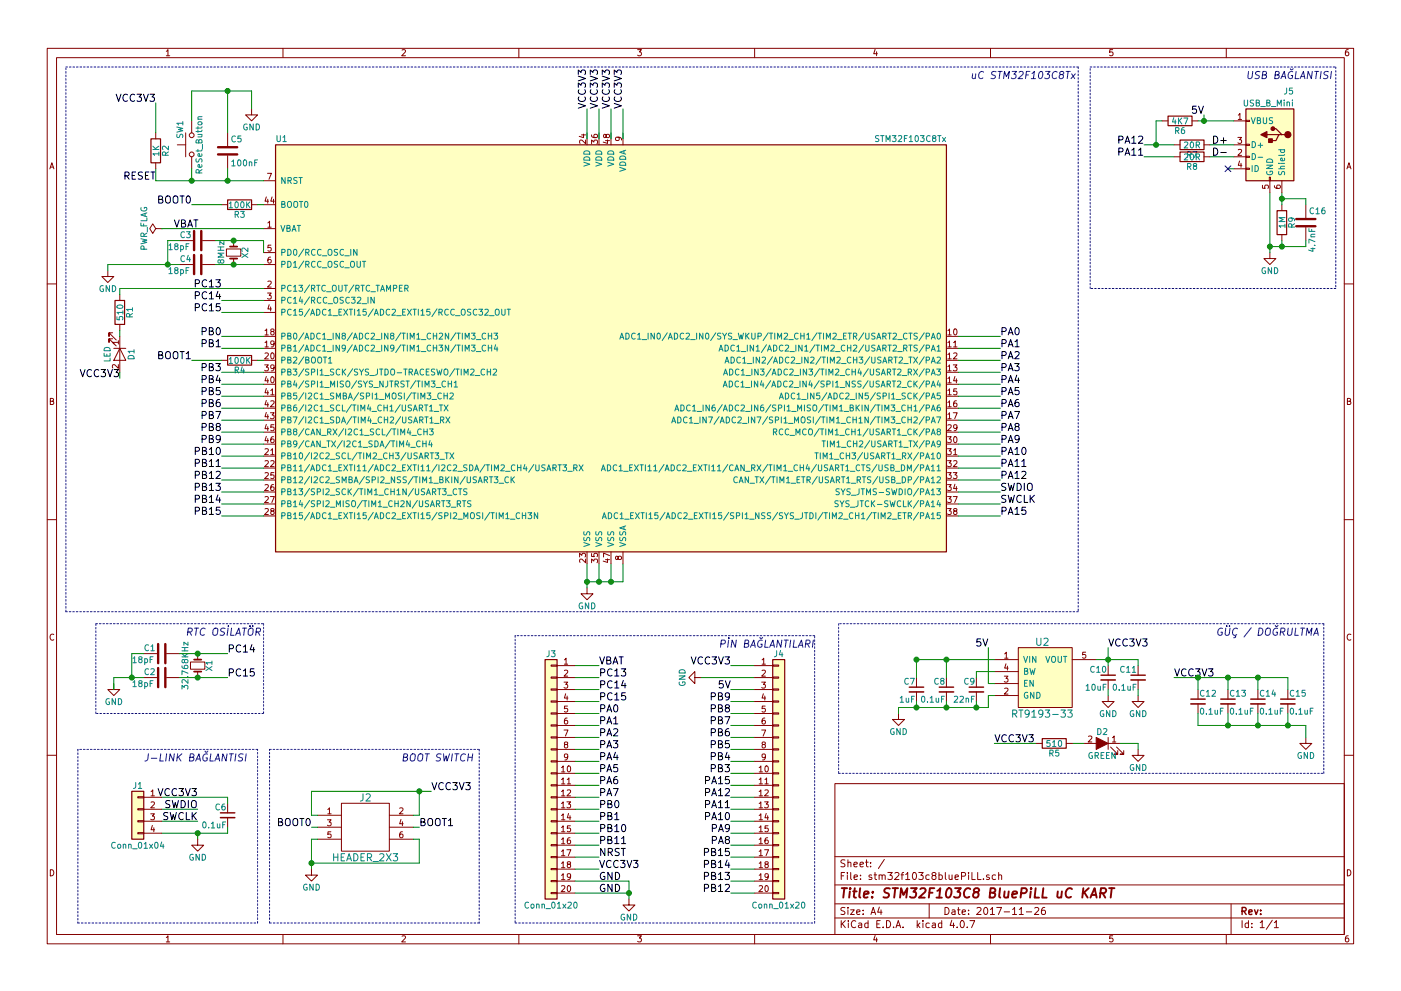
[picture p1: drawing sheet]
EESchema Schematic File Version 2
LIBS:power
LIBS:device
LIBS:switches
LIBS:relays
LIBS:motors
LIBS:transistors
LIBS:conn
LIBS:linear
LIBS:regul
LIBS:74xx
LIBS:cmos4000
LIBS:adc-dac
LIBS:memory
LIBS:xilinx
LIBS:microcontrollers
LIBS:dsp
LIBS:microchip
LIBS:analog_switches
LIBS:motorola
LIBS:texas
LIBS:intel
LIBS:audio
LIBS:interface
LIBS:digital-audio
LIBS:philips
LIBS:display
LIBS:cypress
LIBS:siliconi
LIBS:opto
LIBS:atmel
LIBS:contrib
LIBS:valves
LIBS:74lvc
LIBS:74xgxx
LIBS:ac-dc
LIBS:actel
LIBS:allegro
LIBS:Altera
LIBS:analog_devices
LIBS:barrel_jack
LIBS:battery
LIBS:battery_management
LIBS:bbd
LIBS:beaglebone_black
LIBS:bosch
LIBS:brooktre
LIBS:ck
LIBS:cmos_ieee
LIBS:conn_power
LIBS:conn_rf
LIBS:conn_rj
LIBS:Connector
LIBS:crystal
LIBS:dc-dc
LIBS:ddr2_sdram_sodimm
LIBS:diode
LIBS:driver_gate
LIBS:DSP_Microchip_DSPIC33
LIBS:elec-unifil
LIBS:EP4CE6E22C8N
LIBS:epcos
LIBS:epcos_dcc6c
LIBS:ESD_Protection
LIBS:Espressif
LIBS:fbead
LIBS:fiducial
LIBS:FPGA_Actel
LIBS:freescale_mcu
LIBS:ftdi
LIBS:gennum
LIBS:graphic
LIBS:graphic_symbols
LIBS:hackrf_expansion
LIBS:hc11
LIBS:hdmi
LIBS:header
LIBS:hirose
LIBS:hole
LIBS:infineon
LIBS:intersil
LIBS:io_expander
LIBS:ir
LIBS:Lattice
LIBS:lcd_kingtech
LIBS:LED
LIBS:leds
LIBS:LEM
LIBS:Logic_74xgxx
LIBS:Logic_74xx
LIBS:Logic_CMOS_4000
LIBS:Logic_CMOS_IEEE
LIBS:logic_programmable
LIBS:Logic_TTL_IEEE
LIBS:logo
LIBS:ltc
LIBS:maxim
LIBS:MCU_Microchip_PIC10
LIBS:MCU_Microchip_PIC12
LIBS:MCU_Microchip_PIC16
LIBS:MCU_Microchip_PIC18
LIBS:MCU_Microchip_PIC24
LIBS:MCU_Microchip_PIC32
LIBS:MCU_NXP_Kinetis
LIBS:MCU_NXP_LPC
LIBS:MCU_NXP_S08
LIBS:MCU_Parallax
LIBS:MCU_ST_STM8
LIBS:MCU_ST_STM32
LIBS:MCU_Texas_MSP430
LIBS:mechanical
LIBS:microchip_dspic33dsc
LIBS:microchip_pic10mcu
LIBS:microchip_pic12mcu
LIBS:microchip_pic16mcu
LIBS:microchip_pic18mcu
LIBS:microchip_pic24mcu
LIBS:microchip_pic32mcu
LIBS:microphone
LIBS:minicircuits
LIBS:modules
LIBS:molex
LIBS:mosfet
LIBS:Motor
LIBS:motor_drivers
LIBS:msp430
LIBS:newhaven
LIBS:nordicsemi
LIBS:noritake
LIBS:nuf2101mt1g
LIBS:nxp
LIBS:nxp_armmcu
LIBS:nxp_micro
LIBS:OLIMEX_Antennas
LIBS:OLIMEX_Buttons
LIBS:OLIMEX_Cases
LIBS:OLIMEX_Connectors
LIBS:OLIMEX_Devices
LIBS:OLIMEX_Diodes
LIBS:OLIMEX_IC
LIBS:OLIMEX_Jumpers
LIBS:OLIMEX_OTHER
LIBS:OLIMEX_Power
LIBS:OLIMEX_RCL
LIBS:OLIMEX_Regulators
LIBS:OLIMEX_Switches
LIBS:OLIMEX_Transistors
LIBS:on_cat24c256
LIBS:on_semi
LIBS:onsemi
LIBS:osc
LIBS:Oscillators
LIBS:passive
LIBS:Power_Management
LIBS:powerint
LIBS:pspice
LIBS:r_sense
LIBS:references
LIBS:regulator
LIBS:Relay
LIBS:rf_antenna
LIBS:rf_lna
LIBS:rfcom
LIBS:RFSolutions
LIBS:samtec
LIBS:sd
LIBS:Sensor_Current
LIBS:sensors
LIBS:sharebrained
LIBS:silabs
LIBS:stm8
LIBS:stm32
LIBS:supertex
LIBS:supply
LIBS:switch
LIBS:terminal_block
LIBS:ti
LIBS:ti_cc
LIBS:tp
LIBS:transf
LIBS:Transformer
LIBS:Transistor
LIBS:triac_thyristor
LIBS:trs_jack
LIBS:ttl_ieee
LIBS:usb3_esd_son50-10
LIBS:usb3_micro_ab
LIBS:Valve
LIBS:video
LIBS:wiznet
LIBS:wolfson
LIBS:Worldsemi
LIBS:Xicor
LIBS:zetex
LIBS:Zilog
LIBS:erkanKicad
LIBS:stm32f103c8bluePiLL-cache
EELAYER 25 0
EELAYER END
$Descr A4 11693 8268
encoding utf-8
Sheet 1 1
Title "STM32F103C8 BluePiLL uC KART"
Date "2017-11-26"
Rev ""
Comp ""
Comment1 ""
Comment2 ""
Comment3 ""
Comment4 ""
$EndDescr
$Comp
L STM32F103C8Tx U1
U 1 1
P 5100 2900
F 0 "U1" H 2300 4625 50  0000 L BNN
F 1 "STM32F103C8Tx" H 7900 4625 50  0000 R BNN
F 2 "Housings_QFP:LQFP-48_7x7mm_Pitch0.5mm" H 7900 4575 50  0001 R TNN
F 3 "" H 5100 2900 50  0001 C CNN
	1    5100 2900
	1    0    0    -1  
$EndComp
Text Label 4900 900  1    60   ~ 0
VCC3V3
Text Label 5000 900  1    60   ~ 0
VCC3V3
Text Label 5100 900  1    60   ~ 0
VCC3V3
Text Label 5200 900  1    60   ~ 0
VCC3V3
Text Label 1300 1500 2    60   ~ 0
RESET
$Comp
L R R2
U 1 1
P 1300 1250
F 0 "R2" V 1380 1250 50  0000 C CNN
F 1 "1K" V 1300 1250 50  0000 C CNN
F 2 "Resistors_SMD:R_0805" V 1230 1250 50  0001 C CNN
F 3 "" H 1300 1250 50  0001 C CNN
	1    1300 1250
	1    0    0    -1  
$EndComp
Text Label 1300 850  2    60   ~ 0
VCC3V3
$Comp
L C C5
U 1 1
P 1900 1250
F 0 "C5" H 1925 1350 50  0000 L CNN
F 1 "100nF" H 1925 1150 50  0000 L CNN
F 2 "Capacitors_SMD:C_0805" H 1938 1100 50  0001 C CNN
F 3 "" H 1900 1250 50  0001 C CNN
	1    1900 1250
	1    0    0    -1  
$EndComp
$Comp
L GND #PWR4
U 1 1
P 2100 900
F 0 "#PWR4" H 2100 650 50  0001 C CNN
F 1 "GND" H 2100 750 50  0000 C CNN
F 2 "" H 2100 900 50  0001 C CNN
F 3 "" H 2100 900 50  0001 C CNN
	1    2100 900 
	1    0    0    -1  
$EndComp
$Comp
L R R3
U 1 1
P 2000 1700
F 0 "R3" V 2080 1700 50  0000 C CNN
F 1 "100K" V 2000 1700 50  0000 C CNN
F 2 "Resistors_SMD:R_0805" V 1930 1700 50  0001 C CNN
F 3 "" H 2000 1700 50  0001 C CNN
	1    2000 1700
	0    1    1    0   
$EndComp
Text Label 1450 1900 0    60   ~ 0
VBAT
$Comp
L PWR_FLAG #FLG1
U 1 1
P 1350 1900
F 0 "#FLG1" H 1350 1975 50  0001 C CNN
F 1 "PWR_FLAG" H 1350 2050 50  0000 C CNN
F 2 "" H 1350 1900 50  0001 C CNN
F 3 "" H 1350 1900 50  0001 C CNN
	1    1350 1900
	0    -1   -1   0   
$EndComp
$Comp
L Crystal_Small X2
U 1 1
P 1950 2100
F 0 "X2" H 1950 2200 50  0000 C CNN
F 1 "8MHz" H 1950 2000 50  0000 C CNN
F 2 "Crystals:Crystal_HC49-U_Horizontal" H 1950 2100 50  0001 C CNN
F 3 "" H 1950 2100 50  0001 C CNN
	1    1950 2100
	0    1    1    0   
$EndComp
$Comp
L C C3
U 1 1
P 1650 2000
F 0 "C3" V 1600 1850 50  0000 L CNN
F 1 "18pF" V 1700 1750 50  0000 L CNN
F 2 "Capacitors_SMD:C_0805" H 1688 1850 50  0001 C CNN
F 3 "" H 1650 2000 50  0001 C CNN
	1    1650 2000
	0    1    1    0   
$EndComp
$Comp
L C C4
U 1 1
P 1650 2200
F 0 "C4" V 1600 2050 50  0000 L CNN
F 1 "18pF" V 1700 1950 50  0000 L CNN
F 2 "Capacitors_SMD:C_0805" H 1688 2050 50  0001 C CNN
F 3 "" H 1650 2200 50  0001 C CNN
	1    1650 2200
	0    1    1    0   
$EndComp
$Comp
L GND #PWR1
U 1 1
P 900 2250
F 0 "#PWR1" H 900 2000 50  0001 C CNN
F 1 "GND" H 900 2100 50  0000 C CNN
F 2 "" H 900 2250 50  0001 C CNN
F 3 "" H 900 2250 50  0001 C CNN
	1    900  2250
	1    0    0    -1  
$EndComp
$Comp
L R R1
U 1 1
P 1000 2600
F 0 "R1" V 1080 2600 50  0000 C CNN
F 1 "510" V 1000 2600 50  0000 C CNN
F 2 "Resistors_SMD:R_0805" V 930 2600 50  0001 C CNN
F 3 "" H 1000 2600 50  0001 C CNN
	1    1000 2600
	1    0    0    -1  
$EndComp
$Comp
L LED D1
U 1 1
P 1000 2950
F 0 "D1" H 1000 3050 50  0000 C CNN
F 1 "LED" H 1000 2850 50  0000 C CNN
F 2 "LEDs:LED_0805" H 1000 2950 50  0001 C CNN
F 3 "" H 1000 2950 50  0001 C CNN
	1    1000 2950
	0    1    1    0   
$EndComp
Text Label 1850 2500 2    60   ~ 0
PC14
Text Label 1850 2600 2    60   ~ 0
PC15
Text Label 1850 2800 2    60   ~ 0
PB0
Text Label 1850 2900 2    60   ~ 0
PB1
Text Label 1600 3000 2    60   ~ 0
BOOT1
Text Label 1850 3100 2    60   ~ 0
PB3
Text Label 1850 3200 2    60   ~ 0
PB4
Text Label 1850 3300 2    60   ~ 0
PB5
Text Label 1850 3400 2    60   ~ 0
PB6
Text Label 1850 3500 2    60   ~ 0
PB7
Text Label 1850 3600 2    60   ~ 0
PB8
Text Label 1850 3700 2    60   ~ 0
PB9
Text Label 1850 3800 2    60   ~ 0
PB10
Text Label 1850 3900 2    60   ~ 0
PB11
Text Label 1850 4000 2    60   ~ 0
PB12
Text Label 1850 4100 2    60   ~ 0
PB13
Text Label 1850 4200 2    60   ~ 0
PB14
Text Label 1850 4300 2    60   ~ 0
PB15
$Comp
L GND #PWR6
U 1 1
P 4900 4900
F 0 "#PWR6" H 4900 4650 50  0001 C CNN
F 1 "GND" H 4900 4750 50  0000 C CNN
F 2 "" H 4900 4900 50  0001 C CNN
F 3 "" H 4900 4900 50  0001 C CNN
	1    4900 4900
	1    0    0    -1  
$EndComp
Text Label 8350 2800 0    60   ~ 0
PA0
Text Label 8350 2900 0    60   ~ 0
PA1
Text Label 8350 3000 0    60   ~ 0
PA2
Text Label 8350 3100 0    60   ~ 0
PA3
Text Label 8350 3200 0    60   ~ 0
PA4
Text Label 8350 3300 0    60   ~ 0
PA5
Text Label 8350 3400 0    60   ~ 0
PA6
Text Label 8350 3500 0    60   ~ 0
PA7
Text Label 8350 3600 0    60   ~ 0
PA8
Text Label 8350 3700 0    60   ~ 0
PA9
Text Label 8350 3800 0    60   ~ 0
PA10
Text Label 8350 3900 0    60   ~ 0
PA11
Text Label 8350 4000 0    60   ~ 0
PA12
Text Label 8350 4100 0    60   ~ 0
SWDIO
Text Label 8350 4200 0    60   ~ 0
SWCLK
Text Label 8350 4300 0    60   ~ 0
PA15
$Comp
L Crystal_Small X1
U 1 1
P 1650 5550
F 0 "X1" H 1650 5650 50  0000 C CNN
F 1 "32.768KHz" H 1650 5450 50  0000 C CNN
F 2 "Crystals:Crystal_SMD_5032-4pin_5.0x3.2mm" H 1650 5550 50  0001 C CNN
F 3 "" H 1650 5550 50  0001 C CNN
	1    1650 5550
	0    1    1    0   
$EndComp
$Comp
L C C1
U 1 1
P 1350 5450
F 0 "C1" V 1300 5300 50  0000 L CNN
F 1 "18pF" V 1400 5200 50  0000 L CNN
F 2 "Capacitors_SMD:C_0805" H 1388 5300 50  0001 C CNN
F 3 "" H 1350 5450 50  0001 C CNN
	1    1350 5450
	0    1    1    0   
$EndComp
$Comp
L C C2
U 1 1
P 1350 5650
F 0 "C2" V 1300 5500 50  0000 L CNN
F 1 "18pF" V 1400 5400 50  0000 L CNN
F 2 "Capacitors_SMD:C_0805" H 1388 5500 50  0001 C CNN
F 3 "" H 1350 5650 50  0001 C CNN
	1    1350 5650
	0    1    1    0   
$EndComp
$Comp
L GND #PWR2
U 1 1
P 950 5700
F 0 "#PWR2" H 950 5450 50  0001 C CNN
F 1 "GND" H 950 5550 50  0000 C CNN
F 2 "" H 950 5700 50  0001 C CNN
F 3 "" H 950 5700 50  0001 C CNN
	1    950  5700
	1    0    0    -1  
$EndComp
Text Label 1900 5450 0    60   ~ 0
PC14
Text Label 1900 5650 0    60   ~ 0
PC15
Text Label 6100 5550 2    60   ~ 0
VCC3V3
$Comp
L GND #PWR8
U 1 1
P 5850 5650
F 0 "#PWR8" H 5850 5400 50  0001 C CNN
F 1 "GND" H 5850 5500 50  0000 C CNN
F 2 "" H 5850 5650 50  0001 C CNN
F 3 "" H 5850 5650 50  0001 C CNN
	1    5850 5650
	0    1    -1   0   
$EndComp
Text Label 6100 5750 2    60   ~ 0
5V
Text Label 6100 5850 2    60   ~ 0
PB9
Text Label 6100 5950 2    60   ~ 0
PB8
Text Label 6100 6050 2    60   ~ 0
PB7
Text Label 6100 6150 2    60   ~ 0
PB6
Text Label 6100 6250 2    60   ~ 0
PB5
Text Label 6100 6450 2    60   ~ 0
PB3
Text Label 6100 6550 2    60   ~ 0
PA15
Text Label 6100 6750 2    60   ~ 0
PA11
Text Label 6100 6350 2    60   ~ 0
PB4
Text Label 6100 6650 2    60   ~ 0
PA12
Text Label 6100 6850 2    60   ~ 0
PA10
Text Label 6100 6950 2    60   ~ 0
PA9
Text Label 6100 7050 2    60   ~ 0
PA8
Text Label 6100 7150 2    60   ~ 0
PB15
Text Label 6100 7250 2    60   ~ 0
PB14
Text Label 6100 7350 2    60   ~ 0
PB13
Text Label 6100 7450 2    60   ~ 0
PB12
Text Label 5000 5550 0    60   ~ 0
VBAT
$Comp
L GND #PWR7
U 1 1
P 5250 7500
F 0 "#PWR7" H 5250 7250 50  0001 C CNN
F 1 "GND" H 5250 7350 50  0000 C CNN
F 2 "" H 5250 7500 50  0001 C CNN
F 3 "" H 5250 7500 50  0001 C CNN
	1    5250 7500
	1    0    0    -1  
$EndComp
Text Label 5000 5750 0    60   ~ 0
PC14
Text Label 1850 2400 2    60   ~ 0
PC13
Text Label 5000 5850 0    60   ~ 0
PC15
Text Label 5000 6050 0    60   ~ 0
PA1
Text Label 5000 5950 0    60   ~ 0
PA0
Text Label 5000 6150 0    60   ~ 0
PA2
Text Label 5000 6250 0    60   ~ 0
PA3
Text Label 5000 6350 0    60   ~ 0
PA4
Text Label 5000 6450 0    60   ~ 0
PA5
Text Label 5000 6550 0    60   ~ 0
PA6
Text Label 5000 6650 0    60   ~ 0
PA7
Text Label 5000 6750 0    60   ~ 0
PB0
Text Label 5000 6850 0    60   ~ 0
PB1
Text Label 5000 6950 0    60   ~ 0
PB10
Text Label 5000 7050 0    60   ~ 0
PB11
Text Label 5000 7150 0    60   ~ 0
NRST
Text Label 5000 7250 0    60   ~ 0
VCC3V3
Text Label 5000 7350 0    60   ~ 0
GND
Text Label 5000 7450 0    60   ~ 0
GND
$Comp
L USB_B_Mini J5
U 1 1
P 10600 1200
F 0 "J5" H 10400 1650 50  0000 L CNN
F 1 "USB_B_Mini" H 10400 1550 50  0000 L CNN
F 2 "OLIMEX_Connectors-FP:USB_Mini-B-NOSILK" H 10750 1150 50  0001 C CNN
F 3 "" H 10750 1150 50  0001 C CNN
	1    10600 1200
	-1   0    0    -1  
$EndComp
Text Label 10250 1200 2    60   ~ 0
D+
Text Label 10250 1300 2    60   ~ 0
D-
$Comp
L GND #PWR13
U 1 1
P 10600 2100
F 0 "#PWR13" H 10600 1850 50  0001 C CNN
F 1 "GND" H 10600 1950 50  0000 C CNN
F 2 "" H 10600 2100 50  0001 C CNN
F 3 "" H 10600 2100 50  0001 C CNN
	1    10600 2100
	-1   0    0    -1  
$EndComp
$Comp
L R R9
U 1 1
P 10700 1850
F 0 "R9" V 10780 1850 50  0000 C CNN
F 1 "1M" V 10700 1850 50  0000 C CNN
F 2 "Resistors_SMD:R_0805" V 10630 1850 50  0001 C CNN
F 3 "" H 10700 1850 50  0001 C CNN
	1    10700 1850
	1    0    0    -1  
$EndComp
$Comp
L C C16
U 1 1
P 10900 1850
F 0 "C16" H 10925 1950 50  0000 L CNN
F 1 "4.7nF" V 10950 1600 50  0000 L CNN
F 2 "Capacitors_SMD:C_0805" H 10938 1700 50  0001 C CNN
F 3 "" H 10900 1850 50  0001 C CNN
	1    10900 1850
	1    0    0    -1  
$EndComp
$Comp
L LED_ALT D2
U 1 1
P 9200 6200
F 0 "D2" H 9200 6300 50  0000 C CNN
F 1 "GREEN" H 9200 6100 50  0000 C CNN
F 2 "LEDs:LED_0805" H 9200 6200 50  0001 C CNN
F 3 "" H 9200 6200 50  0001 C CNN
	1    9200 6200
	-1   0    0    -1  
$EndComp
$Comp
L GND #PWR12
U 1 1
P 9500 6250
F 0 "#PWR12" H 9500 6000 50  0001 C CNN
F 1 "GND" H 9500 6100 50  0000 C CNN
F 2 "" H 9500 6250 50  0001 C CNN
F 3 "" H 9500 6250 50  0001 C CNN
	1    9500 6250
	-1   0    0    -1  
$EndComp
$Comp
L C_Small C13
U 1 1
P 10250 5850
F 0 "C13" H 10260 5920 50  0000 L CNN
F 1 "0.1uF" H 10260 5770 50  0000 L CNN
F 2 "Capacitors_SMD:C_0805" H 10250 5850 50  0001 C CNN
F 3 "" H 10250 5850 50  0001 C CNN
	1    10250 5850
	1    0    0    -1  
$EndComp
$Comp
L C_Small C14
U 1 1
P 10500 5850
F 0 "C14" H 10510 5920 50  0000 L CNN
F 1 "0.1uF" H 10510 5770 50  0000 L CNN
F 2 "Capacitors_SMD:C_0805" H 10500 5850 50  0001 C CNN
F 3 "" H 10500 5850 50  0001 C CNN
	1    10500 5850
	1    0    0    -1  
$EndComp
$Comp
L C_Small C15
U 1 1
P 10750 5850
F 0 "C15" H 10760 5920 50  0000 L CNN
F 1 "0.1uF" H 10760 5770 50  0000 L CNN
F 2 "Capacitors_SMD:C_0805" H 10750 5850 50  0001 C CNN
F 3 "" H 10750 5850 50  0001 C CNN
	1    10750 5850
	1    0    0    -1  
$EndComp
$Comp
L GND #PWR14
U 1 1
P 10900 6150
F 0 "#PWR14" H 10900 5900 50  0001 C CNN
F 1 "GND" H 10900 6000 50  0000 C CNN
F 2 "" H 10900 6150 50  0001 C CNN
F 3 "" H 10900 6150 50  0001 C CNN
	1    10900 6150
	1    0    0    -1  
$EndComp
Text Label 9800 5650 0    60   ~ 0
VCC3V3
Text Label 1650 6650 2    60   ~ 0
VCC3V3
$Comp
L GND #PWR3
U 1 1
P 1650 7000
F 0 "#PWR3" H 1650 6750 50  0001 C CNN
F 1 "GND" H 1650 6850 50  0000 C CNN
F 2 "" H 1650 7000 50  0001 C CNN
F 3 "" H 1650 7000 50  0001 C CNN
	1    1650 7000
	-1   0    0    -1  
$EndComp
Text Notes 1200 6350 0    60   Italic 0
J-LINK BAĞLANTISI
Text Notes 10150 5300 0    60   Italic 0
GÜÇ / DOĞRULTMA
Text Notes 8100 650  0    60   Italic 0
uC STM32F103C8Tx
Text Notes 10400 650  0    60   Italic 0
USB BAĞLANTISI
Text Notes 6000 5400 0    60   Italic 0
PİN BAĞLANTILARI
Text Notes 1550 5300 0    60   Italic 0
RTC OSİLATÖR
$Comp
L C_Small C12
U 1 1
P 10000 5850
F 0 "C12" H 10010 5920 50  0000 L CNN
F 1 "0.1uF" H 10010 5770 50  0000 L CNN
F 2 "Capacitors_SMD:C_0805" H 10000 5850 50  0001 C CNN
F 3 "" H 10000 5850 50  0001 C CNN
	1    10000 5850
	1    0    0    -1  
$EndComp
$Comp
L SW_Push SW1
U 1 1
P 1600 1200
F 0 "SW1" H 1650 1300 50  0000 L CNN
F 1 "ReSet_Button" H 1600 1140 50  0000 C CNN
F 2 "Buttons_Switches_SMD:SW_SPST_SKQG" H 1600 1400 50  0001 C CNN
F 3 "" H 1600 1400 50  0001 C CNN
	1    1600 1200
	0    -1   -1   0   
$EndComp
Wire Wire Line
	4900 1150 4900 900 
Wire Wire Line
	5000 1150 5000 900 
Wire Wire Line
	5100 1150 5100 900 
Wire Wire Line
	5200 900  5200 1150
Wire Wire Line
	1300 1500 2200 1500
Wire Wire Line
	1300 1400 1300 1500
Wire Wire Line
	1300 1100 1300 850 
Wire Wire Line
	1900 1500 1900 1400
Connection ~ 1900 1500
Wire Wire Line
	1900 1100 1900 750 
Wire Wire Line
	1600 750  2100 750 
Wire Wire Line
	2100 750  2100 900 
Wire Wire Line
	2200 1700 2150 1700
Wire Wire Line
	1600 1700 1850 1700
Wire Wire Line
	1350 1900 2200 1900
Wire Wire Line
	1800 2200 2200 2200
Wire Wire Line
	2200 2000 2200 2100
Wire Wire Line
	1800 2000 2200 2000
Connection ~ 1950 2000
Connection ~ 1950 2200
Wire Wire Line
	1500 2000 1400 2000
Wire Wire Line
	1400 2000 1400 2200
Wire Wire Line
	900  2200 1500 2200
Connection ~ 1400 2200
Wire Wire Line
	1000 2750 1000 2800
Wire Wire Line
	1000 3100 1000 3150
Wire Wire Line
	1000 2400 2200 2400
Wire Wire Line
	1000 2400 1000 2450
Wire Wire Line
	2200 2500 1850 2500
Wire Wire Line
	900  2250 900  2200
Wire Wire Line
	2200 2600 1850 2600
Wire Wire Line
	2200 2800 1850 2800
Wire Wire Line
	1850 2900 2200 2900
Wire Wire Line
	1850 3100 2200 3100
Wire Wire Line
	2200 3200 1850 3200
Wire Wire Line
	1850 3300 2200 3300
Wire Wire Line
	2200 3400 1850 3400
Wire Wire Line
	1850 3500 2200 3500
Wire Wire Line
	1850 3600 2200 3600
Wire Wire Line
	1850 3700 2200 3700
Wire Wire Line
	2200 3800 1850 3800
Wire Wire Line
	1850 3900 2200 3900
Wire Wire Line
	2200 4000 1850 4000
Wire Wire Line
	1850 4100 2200 4100
Wire Wire Line
	2200 4200 1850 4200
Wire Wire Line
	1850 4300 2200 4300
Wire Wire Line
	5200 4850 5200 4700
Wire Wire Line
	4900 4850 5200 4850
Wire Wire Line
	4900 4700 4900 4900
Wire Wire Line
	5000 4700 5000 4850
Connection ~ 5000 4850
Wire Wire Line
	5100 4700 5100 4850
Connection ~ 5100 4850
Connection ~ 4900 4850
Wire Wire Line
	8000 2800 8350 2800
Wire Wire Line
	8350 2900 8000 2900
Wire Wire Line
	8000 3000 8350 3000
Wire Wire Line
	8350 3100 8000 3100
Wire Wire Line
	8000 3200 8350 3200
Wire Wire Line
	8350 3300 8000 3300
Wire Wire Line
	8000 3400 8350 3400
Wire Wire Line
	8350 3500 8000 3500
Wire Wire Line
	8000 3600 8350 3600
Wire Wire Line
	8350 3700 8000 3700
Wire Wire Line
	8000 3800 8350 3800
Wire Wire Line
	8350 3900 8000 3900
Wire Wire Line
	8000 4000 8350 4000
Wire Wire Line
	8350 4100 8000 4100
Wire Wire Line
	8000 4200 8350 4200
Wire Wire Line
	8350 4300 8000 4300
Wire Wire Line
	1500 5650 1900 5650
Wire Wire Line
	1500 5450 1900 5450
Connection ~ 1650 5450
Connection ~ 1650 5650
Wire Wire Line
	1200 5450 1100 5450
Wire Wire Line
	1100 5450 1100 5650
Wire Wire Line
	950  5650 1200 5650
Connection ~ 1100 5650
Wire Wire Line
	950  5650 950  5750
Wire Wire Line
	6300 5550 6100 5550
Wire Wire Line
	6300 5650 5850 5650
Wire Wire Line
	6300 5750 6100 5750
Wire Wire Line
	6300 5850 6100 5850
Wire Wire Line
	6300 5950 6100 5950
Wire Wire Line
	6100 6050 6300 6050
Wire Wire Line
	6300 6150 6100 6150
Wire Wire Line
	6100 6250 6300 6250
Wire Wire Line
	6300 6350 6100 6350
Wire Wire Line
	6100 6450 6300 6450
Wire Wire Line
	6300 6550 6100 6550
Wire Wire Line
	6300 6650 6100 6650
Wire Wire Line
	6100 6750 6300 6750
Wire Wire Line
	6300 6850 6100 6850
Wire Wire Line
	6100 6950 6300 6950
Wire Wire Line
	6300 7050 6100 7050
Wire Wire Line
	6300 7150 6100 7150
Wire Wire Line
	6300 7250 6100 7250
Wire Wire Line
	6300 7350 6100 7350
Wire Wire Line
	6300 7450 6100 7450
Wire Wire Line
	4800 5550 5000 5550
Wire Wire Line
	5000 5650 4800 5650
Wire Wire Line
	4800 5750 5000 5750
Wire Wire Line
	5000 5850 4800 5850
Wire Wire Line
	5000 5950 4800 5950
Wire Wire Line
	4800 6050 5000 6050
Wire Wire Line
	4800 7450 5250 7450
Wire Wire Line
	4800 7350 5250 7350
Wire Wire Line
	5000 7250 4800 7250
Wire Wire Line
	4800 7150 5000 7150
Wire Wire Line
	5000 6150 4800 6150
Wire Wire Line
	4800 6250 5000 6250
Wire Wire Line
	5000 6350 4800 6350
Wire Wire Line
	4800 6450 5000 6450
Wire Wire Line
	5000 6550 4800 6550
Wire Wire Line
	4800 6650 5000 6650
Wire Wire Line
	5000 6750 4800 6750
Wire Wire Line
	4800 6850 5000 6850
Wire Wire Line
	5000 6950 4800 6950
Wire Wire Line
	4800 7050 5000 7050
Wire Wire Line
	10100 1200 10300 1200
Wire Wire Line
	10100 1300 10300 1300
Wire Wire Line
	10600 1600 10600 2100
Wire Wire Line
	10700 1600 10700 1700
Wire Wire Line
	10900 1700 10900 1650
Wire Wire Line
	10900 1650 10700 1650
Connection ~ 10700 1650
Wire Wire Line
	10900 2050 10900 2000
Wire Wire Line
	10600 2050 10900 2050
Connection ~ 10600 2050
Wire Wire Line
	10700 2000 10700 2050
Connection ~ 10700 2050
Wire Wire Line
	9500 6200 9350 6200
Wire Wire Line
	9050 6200 8950 6200
Wire Wire Line
	10000 1000 10300 1000
Connection ~ 10050 1000
Wire Wire Line
	10750 5650 10750 5750
Wire Wire Line
	9800 5650 10750 5650
Wire Wire Line
	10000 5750 10000 5650
Connection ~ 10000 5650
Wire Wire Line
	10250 5750 10250 5650
Connection ~ 10250 5650
Wire Wire Line
	10500 5750 10500 5650
Connection ~ 10500 5650
Wire Wire Line
	10000 5950 10000 6050
Wire Wire Line
	10000 6050 10900 6050
Wire Wire Line
	10900 6050 10900 6150
Wire Wire Line
	10750 5950 10750 6050
Connection ~ 10750 6050
Wire Wire Line
	10500 5950 10500 6050
Connection ~ 10500 6050
Wire Wire Line
	10250 5950 10250 6050
Connection ~ 10250 6050
Wire Wire Line
	1350 6650 1900 6650
Wire Wire Line
	1350 6750 1650 6750
Wire Wire Line
	1350 6850 1650 6850
Wire Wire Line
	1350 6950 1900 6950
Wire Wire Line
	1650 6950 1650 7000
Wire Wire Line
	10300 1400 10250 1400
Wire Notes Line
	650  7700 2150 7700
Wire Notes Line
	2150 7700 2150 6250
Wire Notes Line
	2150 6250 650  6250
Wire Notes Line
	650  6250 650  7700
Wire Notes Line
	7000 6450 11050 6450
Wire Notes Line
	11050 6450 11050 5200
Wire Notes Line
	11050 5200 7000 5200
Wire Notes Line
	7000 5200 7000 6450
Wire Notes Line
	550  550  9000 550 
Wire Notes Line
	9000 550  9000 5100
Wire Notes Line
	9000 5100 550  5100
Wire Notes Line
	550  5100 550  550 
Wire Notes Line
	800  5200 2200 5200
Wire Notes Line
	2200 5200 2200 5950
Wire Notes Line
	2200 5950 800  5950
Wire Notes Line
	800  5950 800  5200
Wire Notes Line
	4300 7700 6800 7700
Wire Notes Line
	6800 7700 6800 5300
Wire Notes Line
	6800 5300 4300 5300
Wire Notes Line
	4300 5300 4300 7700
Wire Notes Line
	9100 550  11150 550 
Wire Notes Line
	11150 550  11150 2400
Wire Notes Line
	11150 2400 9100 2400
Wire Notes Line
	9100 2400 9100 550 
Wire Wire Line
	1600 1400 1600 1500
Connection ~ 1600 1500
Wire Wire Line
	1600 750  1600 1000
Connection ~ 1900 750 
Text Label 1000 3150 2    60   ~ 0
VCC3V3
Text Label 1600 1700 2    60   ~ 0
BOOT0
$Comp
L R R4
U 1 1
P 2000 3000
F 0 "R4" V 2080 3000 50  0000 C CNN
F 1 "100K" V 2000 3000 50  0000 C CNN
F 2 "Resistors_SMD:R_0805" V 1930 3000 50  0001 C CNN
F 3 "" H 2000 3000 50  0001 C CNN
	1    2000 3000
	0    1    1    0   
$EndComp
Wire Wire Line
	2200 3000 2150 3000
Wire Wire Line
	1850 3000 1600 3000
$Comp
L HEADER_2X3 J2
U 1 1
P 3050 6900
F 0 "J2" H 3050 7150 60  0000 C CNN
F 1 "HEADER_2X3" H 3050 6650 60  0000 C CNN
F 2 "Pin_Headers2:Pin_Header_Straight_2x03_Pitch2.54mm" H 3050 6700 60  0001 C CNN
F 3 "" H 3050 6700 60  0000 C CNN
	1    3050 6900
	1    0    0    -1  
$EndComp
$Comp
L GND #PWR5
U 1 1
P 2600 7250
F 0 "#PWR5" H 2600 7000 50  0001 C CNN
F 1 "GND" H 2600 7100 50  0000 C CNN
F 2 "" H 2600 7250 50  0001 C CNN
F 3 "" H 2600 7250 50  0001 C CNN
	1    2600 7250
	-1   0    0    -1  
$EndComp
Text Label 3600 6600 0    60   ~ 0
VCC3V3
Wire Wire Line
	3450 6800 3500 6800
Wire Wire Line
	3500 6800 3500 6600
Wire Wire Line
	2600 6600 3600 6600
Wire Wire Line
	2600 6600 2600 6800
Connection ~ 3500 6600
Wire Wire Line
	2600 7000 2650 7000
Wire Wire Line
	2600 6800 2650 6800
Wire Wire Line
	2600 7000 2600 7250
Wire Wire Line
	3450 7000 3500 7000
Wire Wire Line
	3500 7000 3500 7200
Wire Wire Line
	3500 7200 2600 7200
Connection ~ 2600 7200
Wire Wire Line
	2650 6900 2600 6900
Text Label 2600 6900 2    60   ~ 0
BOOT0
Text Label 3500 6900 0    60   ~ 0
BOOT1
Wire Wire Line
	3450 6900 3500 6900
$Comp
L RT9193-33 U2
U 1 1
P 8500 5900
F 0 "U2" H 8700 6450 60  0000 C CNN
F 1 "RT9193-33" H 8700 5850 60  0000 C CNN
F 2 "TO_SOT_Packages_SMD2:SOT-23-5" H 8500 5900 60  0001 C CNN
F 3 "" H 8500 5900 60  0001 C CNN
	1    8500 5900
	1    0    0    -1  
$EndComp
$Comp
L C_Small C9
U 1 1
P 8150 5750
F 0 "C9" H 8160 5820 50  0000 L CNN
F 1 "22nF" H 8160 5670 50  0000 L CNN
F 2 "Capacitors_SMD:C_0805" H 8150 5750 50  0001 C CNN
F 3 "" H 8150 5750 50  0001 C CNN
	1    8150 5750
	-1   0    0    -1  
$EndComp
$Comp
L C_Small C8
U 1 1
P 7900 5750
F 0 "C8" H 7910 5820 50  0000 L CNN
F 1 "0.1uF" H 7910 5670 50  0000 L CNN
F 2 "Capacitors_SMD:C_0805" H 7900 5750 50  0001 C CNN
F 3 "" H 7900 5750 50  0001 C CNN
	1    7900 5750
	-1   0    0    -1  
$EndComp
$Comp
L C_Small C7
U 1 1
P 7650 5750
F 0 "C7" H 7660 5820 50  0000 L CNN
F 1 "1uF" H 7660 5670 50  0000 L CNN
F 2 "Capacitors_SMD:C_0805" H 7650 5750 50  0001 C CNN
F 3 "" H 7650 5750 50  0001 C CNN
	1    7650 5750
	-1   0    0    -1  
$EndComp
$Comp
L GND #PWR9
U 1 1
P 7500 5950
F 0 "#PWR9" H 7500 5700 50  0001 C CNN
F 1 "GND" H 7500 5800 50  0000 C CNN
F 2 "" H 7500 5950 50  0001 C CNN
F 3 "" H 7500 5950 50  0001 C CNN
	1    7500 5950
	-1   0    0    -1  
$EndComp
Wire Wire Line
	8150 5650 8150 5600
Wire Wire Line
	7500 5900 8250 5900
Wire Wire Line
	7500 5900 7500 5950
Wire Wire Line
	7650 5850 7650 5900
Connection ~ 7650 5900
Wire Wire Line
	7900 5850 7900 5900
Connection ~ 7900 5900
Wire Wire Line
	8150 5850 8150 5900
Connection ~ 8150 5900
Wire Wire Line
	8300 5700 8250 5700
Wire Wire Line
	8250 5700 8250 5400
Wire Wire Line
	7650 5500 8300 5500
Connection ~ 7650 5500
Connection ~ 7900 5500
Wire Wire Line
	7650 5500 7650 5650
Wire Wire Line
	7900 5650 7900 5500
Wire Wire Line
	8150 5600 8300 5600
Wire Wire Line
	8300 5800 8250 5800
Wire Wire Line
	8250 5800 8250 5900
Text Label 8250 5400 2    60   ~ 0
5V
$Comp
L GND #PWR10
U 1 1
P 9250 5800
F 0 "#PWR10" H 9250 5550 50  0001 C CNN
F 1 "GND" H 9250 5650 50  0000 C CNN
F 2 "" H 9250 5800 50  0001 C CNN
F 3 "" H 9250 5800 50  0001 C CNN
	1    9250 5800
	-1   0    0    -1  
$EndComp
$Comp
L C_Small C10
U 1 1
P 9250 5650
F 0 "C10" H 9260 5720 50  0000 L CNN
F 1 "10uF" H 9260 5570 50  0000 L CNN
F 2 "Capacitors_SMD:C_0805" H 9250 5650 50  0001 C CNN
F 3 "" H 9250 5650 50  0001 C CNN
	1    9250 5650
	-1   0    0    -1  
$EndComp
$Comp
L GND #PWR11
U 1 1
P 9500 5800
F 0 "#PWR11" H 9500 5550 50  0001 C CNN
F 1 "GND" H 9500 5650 50  0000 C CNN
F 2 "" H 9500 5800 50  0001 C CNN
F 3 "" H 9500 5800 50  0001 C CNN
	1    9500 5800
	-1   0    0    -1  
$EndComp
$Comp
L C_Small C11
U 1 1
P 9500 5650
F 0 "C11" H 9510 5720 50  0000 L CNN
F 1 "0.1uF" H 9510 5570 50  0000 L CNN
F 2 "Capacitors_SMD:C_0805" H 9500 5650 50  0001 C CNN
F 3 "" H 9500 5650 50  0001 C CNN
	1    9500 5650
	-1   0    0    -1  
$EndComp
Wire Wire Line
	9150 5500 9500 5500
Wire Wire Line
	9500 5500 9500 5550
Wire Wire Line
	9250 5400 9250 5550
Connection ~ 9250 5500
Wire Wire Line
	9250 5750 9250 5800
Wire Wire Line
	9500 5750 9500 5800
Text Label 9250 5400 0    60   ~ 0
VCC3V3
Text Label 1650 6750 2    60   ~ 0
SWDIO
Text Label 1650 6850 2    60   ~ 0
SWCLK
$Comp
L C_Small C6
U 1 1
P 1900 6800
F 0 "C6" H 1910 6870 50  0000 L CNN
F 1 "0.1uF" H 1910 6720 50  0000 L CNN
F 2 "Capacitors_SMD:C_0805" H 1900 6800 50  0001 C CNN
F 3 "" H 1900 6800 50  0001 C CNN
	1    1900 6800
	-1   0    0    -1  
$EndComp
Wire Wire Line
	1900 6950 1900 6900
Connection ~ 1650 6950
Wire Wire Line
	1900 6650 1900 6700
Text Label 10050 950  2    60   ~ 0
5V
Wire Wire Line
	10050 1000 10050 950 
Wire Wire Line
	8300 6200 8650 6200
$Comp
L R R5
U 1 1
P 8800 6200
F 0 "R5" V 8880 6200 50  0000 C CNN
F 1 "510" V 8800 6200 50  0000 C CNN
F 2 "Resistors_SMD:R_0805" V 8730 6200 50  0001 C CNN
F 3 "" H 8800 6200 50  0001 C CNN
	1    8800 6200
	0    -1   1    0   
$EndComp
Text Label 8300 6200 0    60   ~ 0
VCC3V3
$Comp
L R R7
U 1 1
P 9950 1200
F 0 "R7" V 10030 1200 50  0000 C CNN
F 1 "20R" V 9950 1200 50  0000 C CNN
F 2 "Resistors_SMD:R_0805" V 9880 1200 50  0001 C CNN
F 3 "" H 9950 1200 50  0001 C CNN
	1    9950 1200
	0    1    1    0   
$EndComp
$Comp
L R R8
U 1 1
P 9950 1300
F 0 "R8" V 10030 1300 50  0000 C CNN
F 1 "20R" V 9950 1300 50  0000 C CNN
F 2 "Resistors_SMD:R_0805" V 9880 1300 50  0001 C CNN
F 3 "" H 9950 1300 50  0001 C CNN
	1    9950 1300
	0    1    1    0   
$EndComp
Wire Wire Line
	9550 1200 9800 1200
Wire Wire Line
	9800 1300 9550 1300
$Comp
L R R6
U 1 1
P 9850 1000
F 0 "R6" V 9930 1000 50  0000 C CNN
F 1 "4K7" V 9850 1000 50  0000 C CNN
F 2 "Resistors_SMD:R_0805" V 9780 1000 50  0001 C CNN
F 3 "" H 9850 1000 50  0001 C CNN
	1    9850 1000
	0    1    1    0   
$EndComp
Wire Wire Line
	9700 1000 9650 1000
Wire Wire Line
	9650 1000 9650 1200
Connection ~ 9650 1200
NoConn ~ 10250 1400
Text Label 9550 1200 2    60   ~ 0
PA12
Text Label 9550 1300 2    60   ~ 0
PA11
Wire Wire Line
	5250 7350 5250 7500
Connection ~ 5250 7450
Text Label 5000 5650 0    60   ~ 0
PC13
Wire Notes Line
	2250 6250 4000 6250
Wire Notes Line
	4000 6250 4000 7700
Wire Notes Line
	4000 7700 2250 7700
Wire Notes Line
	2250 7700 2250 6250
Text Notes 3350 6350 0    60   Italic 0
BOOT SWITCH
$Comp
L Conn_01x20 J3
U 1 1
P 4600 6450
F 0 "J3" H 4600 7450 50  0000 C CNN
F 1 "Conn_01x20" H 4600 5350 50  0000 C CNN
F 2 "Pin_Headers:Pin_Header_Straight_1x20_Pitch2.54mm" H 4600 6450 50  0001 C CNN
F 3 "" H 4600 6450 50  0001 C CNN
	1    4600 6450
	-1   0    0    -1  
$EndComp
$Comp
L Conn_01x20 J4
U 1 1
P 6500 6450
F 0 "J4" H 6500 7450 50  0000 C CNN
F 1 "Conn_01x20" H 6500 5350 50  0000 C CNN
F 2 "Pin_Headers:Pin_Header_Straight_1x20_Pitch2.54mm" H 6500 6450 50  0001 C CNN
F 3 "" H 6500 6450 50  0001 C CNN
	1    6500 6450
	1    0    0    -1  
$EndComp
$Comp
L Conn_01x04 J1
U 1 1
P 1150 6750
F 0 "J1" H 1150 6950 50  0000 C CNN
F 1 "Conn_01x04" H 1150 6450 50  0000 C CNN
F 2 "Pin_Headers:Pin_Header_Angled_1x04_Pitch2.54mm" H 1150 6750 50  0001 C CNN
F 3 "" H 1150 6750 50  0001 C CNN
	1    1150 6750
	-1   0    0    -1  
$EndComp
Wire Wire Line
	9500 6200 9500 6250
$EndSCHEMATC
